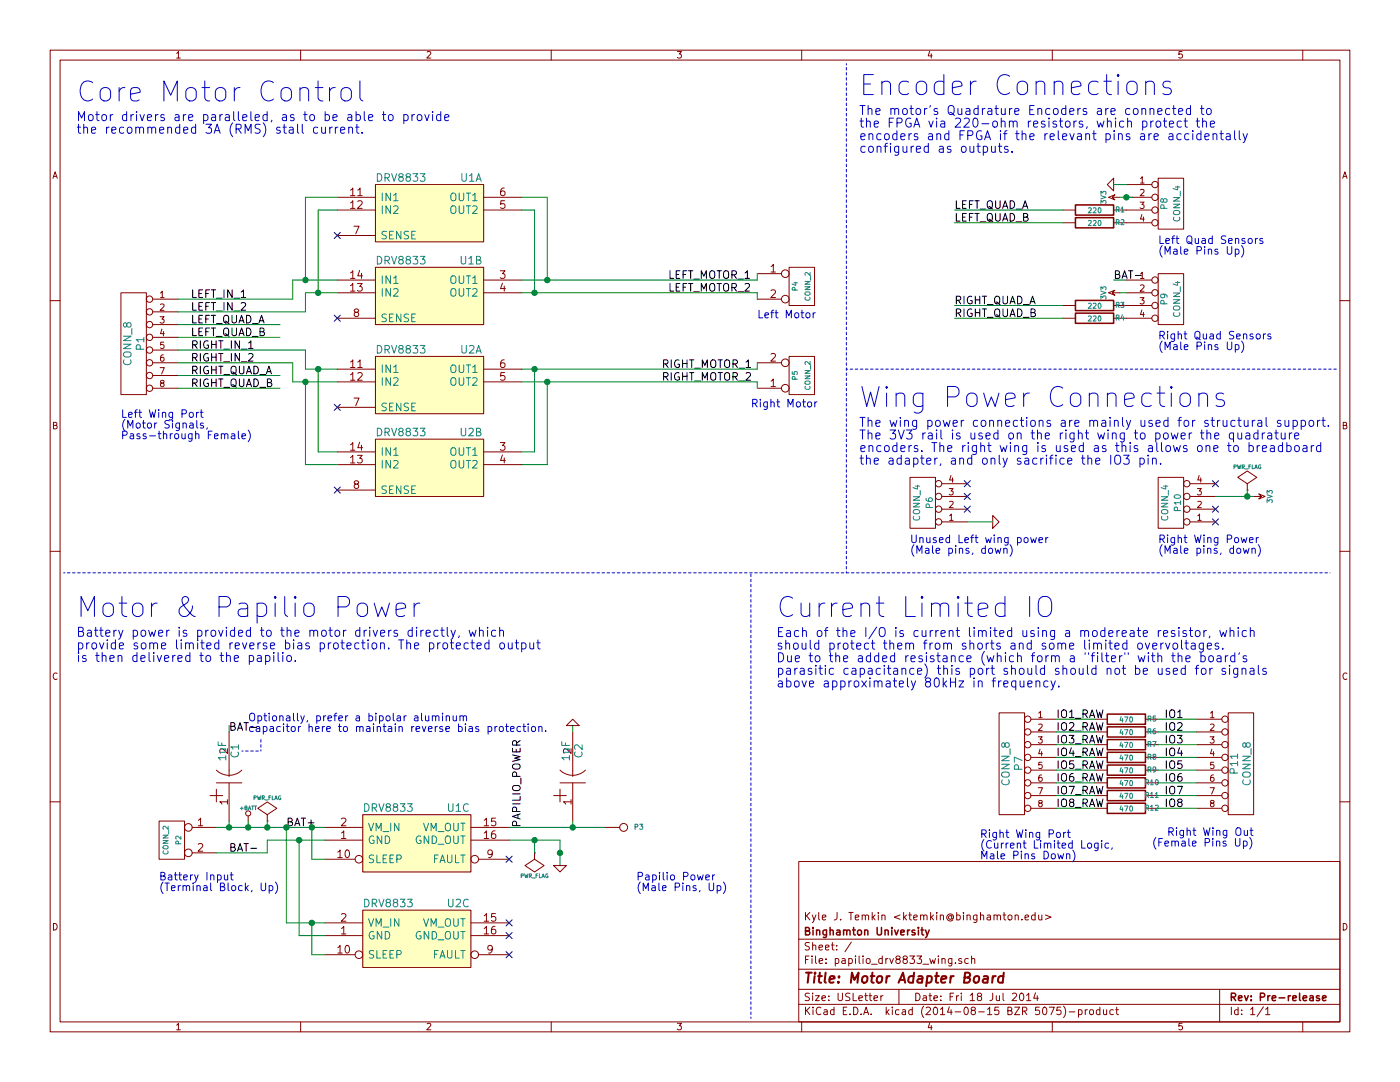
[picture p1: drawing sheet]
EESchema Schematic File Version 2
LIBS:74xx
LIBS:adc-dac
LIBS:analog_switches
LIBS:atmel
LIBS:audio
LIBS:cmos4000
LIBS:conn
LIBS:contrib
LIBS:cypress
LIBS:device
LIBS:digital-audio
LIBS:display
LIBS:dsp
LIBS:intel
LIBS:interface
LIBS:linear
LIBS:memory
LIBS:microchip
LIBS:microcontrollers
LIBS:motorola
LIBS:opto
LIBS:philips
LIBS:power
LIBS:regul
LIBS:robot_kit
LIBS:siliconi
LIBS:special
LIBS:texas
LIBS:transistors
LIBS:valves
LIBS:xilinx
LIBS:papilio_drv8833_wing-cache
EELAYER 24 0
EELAYER END
$Descr USLetter 11000 8500
encoding utf-8
Sheet 1 1
Title "Motor Adapter Board"
Date "Fri 18 Jul 2014"
Rev "Pre-release"
Comp "Binghamton University"
Comment1 "Kyle J. Temkin <ktemkin@binghamton.edu>"
Comment2 ""
Comment3 ""
Comment4 ""
$EndDescr
$Comp
L DRV8833 U1
U 3 1
P 2850 6700
F 0 "U1" H 3600 7050 60  0000 C CNN
F 1 "DRV8833" H 3050 7050 60  0000 C CNN
F 2 "DRV8833:DRV8833-carrier" H 2850 6700 60  0001 C CNN
F 3 "" H 2850 6700 60  0000 C CNN
	3    2850 6700
	1    0    0    -1  
$EndComp
$Comp
L CONN_8 P1
U 1 1
P 1050 2700
F 0 "P1" V 1000 2700 60  0000 C CNN
F 1 "CONN_8" V 1100 2700 60  0000 C CNN
F 2 "Connect:SIL-8" H 1050 2700 60  0001 C CNN
F 3 "" H 1050 2700 60  0000 C CNN
	1    1050 2700
	-1   0    0    -1  
$EndComp
Text Notes 9100 4350 0    60   ~ 0
Right Wing Power\n(Male pins, down)
Text Notes 950  3450 0    60   ~ 0
Left Wing Port\n(Motor Signals, \nPass-through Female)
Text Label 1500 2350 0    60   ~ 0
LEFT_IN_1
Text Label 1500 2450 0    60   ~ 0
LEFT_IN_2
Text Label 1500 2550 0    60   ~ 0
LEFT_QUAD_A
Text Label 1500 2650 0    60   ~ 0
LEFT_QUAD_B
Text Label 1500 2750 0    60   ~ 0
RIGHT_IN_1
Text Label 1500 2850 0    60   ~ 0
RIGHT_IN_2
Text Label 1500 2950 0    60   ~ 0
RIGHT_QUAD_A
Text Label 1500 3050 0    60   ~ 0
RIGHT_QUAD_B
$Comp
L CONN_2 P4
U 1 1
P 6300 2250
F 0 "P4" V 6250 2250 40  0000 C CNN
F 1 "CONN_2" V 6350 2250 40  0000 C CNN
F 2 "DRV8833:rover5-motor" H 6300 2250 60  0001 C CNN
F 3 "" H 6300 2250 60  0000 C CNN
	1    6300 2250
	1    0    0    -1  
$EndComp
Text Label 5250 2200 0    60   ~ 0
LEFT_MOTOR_1
Text Label 5250 2300 0    60   ~ 0
LEFT_MOTOR_2
$Comp
L CONN_2 P5
U 1 1
P 6300 2950
F 0 "P5" V 6250 2950 40  0000 C CNN
F 1 "CONN_2" V 6350 2950 40  0000 C CNN
F 2 "DRV8833:rover5-motor" H 6300 2950 60  0001 C CNN
F 3 "" H 6300 2950 60  0000 C CNN
	1    6300 2950
	1    0    0    1   
$EndComp
Text Label 5200 2900 0    60   ~ 0
RIGHT_MOTOR_1
Text Label 5200 3000 0    60   ~ 0
RIGHT_MOTOR_2
$Comp
L DRV8833 U1
U 1 1
P 2950 1750
F 0 "U1" H 3700 2100 60  0000 C CNN
F 1 "DRV8833" H 3150 2100 60  0000 C CNN
F 2 "DRV8833:DRV8833-carrier" H 2950 1750 60  0001 C CNN
F 3 "" H 2950 1750 60  0000 C CNN
	1    2950 1750
	1    0    0    -1  
$EndComp
$Comp
L DRV8833 U1
U 2 1
P 2950 2400
F 0 "U1" H 3700 2750 60  0000 C CNN
F 1 "DRV8833" H 3150 2750 60  0000 C CNN
F 2 "DRV8833:DRV8833-carrier" H 2950 2400 60  0001 C CNN
F 3 "" H 2950 2400 60  0000 C CNN
	2    2950 2400
	1    0    0    -1  
$EndComp
$Comp
L DRV8833 U2
U 1 1
P 2950 3100
F 0 "U2" H 3700 3450 60  0000 C CNN
F 1 "DRV8833" H 3150 3450 60  0000 C CNN
F 2 "DRV8833:DRV8833-carrier" H 2950 3100 60  0001 C CNN
F 3 "" H 2950 3100 60  0000 C CNN
	1    2950 3100
	1    0    0    -1  
$EndComp
$Comp
L DRV8833 U2
U 2 1
P 2950 3750
F 0 "U2" H 3700 4100 60  0000 C CNN
F 1 "DRV8833" H 3150 4100 60  0000 C CNN
F 2 "DRV8833:DRV8833-carrier" H 2950 3750 60  0001 C CNN
F 3 "" H 2950 3750 60  0000 C CNN
	2    2950 3750
	1    0    0    -1  
$EndComp
$Comp
L CONN_4 P8
U 1 1
P 9200 1600
F 0 "P8" V 9150 1600 50  0000 C CNN
F 1 "CONN_4" V 9250 1600 50  0000 C CNN
F 2 "Connect:SIL-4" H 9200 1600 60  0001 C CNN
F 3 "" H 9200 1600 60  0000 C CNN
	1    9200 1600
	1    0    0    -1  
$EndComp
$Comp
L GND #PWR01
U 1 1
P 8750 1450
F 0 "#PWR01" H 8750 1450 30  0001 C CNN
F 1 "GND" H 8750 1380 30  0001 C CNN
F 2 "" H 8750 1450 60  0000 C CNN
F 3 "" H 8750 1450 60  0000 C CNN
	1    8750 1450
	0    1    1    0   
$EndComp
$Comp
L 3V3 #PWR02
U 1 1
P 8800 1550
F 0 "#PWR02" H 8800 1650 40  0001 C CNN
F 1 "3V3" H 8800 1675 40  0000 C CNN
F 2 "" H 8800 1550 60  0000 C CNN
F 3 "" H 8800 1550 60  0000 C CNN
	1    8800 1550
	0    -1   -1   0   
$EndComp
Text Label 7500 1650 0    60   ~ 0
LEFT_QUAD_A
Text Label 7500 1750 0    60   ~ 0
LEFT_QUAD_B
Text Notes 9100 2000 0    60   ~ 0
Left Quad Sensors\n(Male Pins Up)
Text Notes 5950 2500 0    60   ~ 0
Left Motor
Text Notes 5900 3200 0    60   ~ 0
Right Motor
$Comp
L CONN_8 P7
U 1 1
P 7950 6000
F 0 "P7" V 7900 6000 60  0000 C CNN
F 1 "CONN_8" V 8000 6000 60  0000 C CNN
F 2 "Connect:SIL-8" H 7950 6000 60  0001 C CNN
F 3 "" H 7950 6000 60  0000 C CNN
	1    7950 6000
	-1   0    0    -1  
$EndComp
Text Notes 7700 6750 0    60   ~ 0
Right Wing Port\n(Current Limited Logic,\nMale Pins Down)
$Comp
L R R5
U 1 1
P 8850 5650
F 0 "R5" V 8850 5450 40  0000 C CNN
F 1 "470" V 8857 5651 40  0000 C CNN
F 2 "Resistors_ThroughHole:Resistor_Horizontal_RM10mm" V 8780 5650 30  0001 C CNN
F 3 "" H 8850 5650 30  0000 C CNN
	1    8850 5650
	0    -1   1    0   
$EndComp
$Comp
L R R6
U 1 1
P 8850 5750
F 0 "R6" V 8850 5550 40  0000 C CNN
F 1 "470" V 8857 5751 40  0000 C CNN
F 2 "Resistors_ThroughHole:Resistor_Horizontal_RM10mm" V 8780 5750 30  0001 C CNN
F 3 "" H 8850 5750 30  0000 C CNN
	1    8850 5750
	0    -1   1    0   
$EndComp
$Comp
L R R7
U 1 1
P 8850 5850
F 0 "R7" V 8850 5650 40  0000 C CNN
F 1 "470" V 8857 5851 40  0000 C CNN
F 2 "Resistors_ThroughHole:Resistor_Horizontal_RM10mm" V 8780 5850 30  0001 C CNN
F 3 "" H 8850 5850 30  0000 C CNN
	1    8850 5850
	0    -1   1    0   
$EndComp
$Comp
L R R8
U 1 1
P 8850 5950
F 0 "R8" V 8850 5750 40  0000 C CNN
F 1 "470" V 8857 5951 40  0000 C CNN
F 2 "Resistors_ThroughHole:Resistor_Horizontal_RM10mm" V 8780 5950 30  0001 C CNN
F 3 "" H 8850 5950 30  0000 C CNN
	1    8850 5950
	0    -1   1    0   
$EndComp
$Comp
L R R9
U 1 1
P 8850 6050
F 0 "R9" V 8850 5850 40  0000 C CNN
F 1 "470" V 8857 6051 40  0000 C CNN
F 2 "Resistors_ThroughHole:Resistor_Horizontal_RM10mm" V 8780 6050 30  0001 C CNN
F 3 "" H 8850 6050 30  0000 C CNN
	1    8850 6050
	0    -1   1    0   
$EndComp
$Comp
L R R10
U 1 1
P 8850 6150
F 0 "R10" V 8850 5950 40  0000 C CNN
F 1 "470" V 8857 6151 40  0000 C CNN
F 2 "Resistors_ThroughHole:Resistor_Horizontal_RM10mm" V 8780 6150 30  0001 C CNN
F 3 "" H 8850 6150 30  0000 C CNN
	1    8850 6150
	0    -1   1    0   
$EndComp
$Comp
L R R11
U 1 1
P 8850 6250
F 0 "R11" V 8850 6050 40  0000 C CNN
F 1 "470" V 8857 6251 40  0000 C CNN
F 2 "Resistors_ThroughHole:Resistor_Horizontal_RM10mm" V 8780 6250 30  0001 C CNN
F 3 "" H 8850 6250 30  0000 C CNN
	1    8850 6250
	0    -1   1    0   
$EndComp
$Comp
L R R12
U 1 1
P 8850 6350
F 0 "R12" V 8850 6150 40  0000 C CNN
F 1 "470" V 8857 6351 40  0000 C CNN
F 2 "Resistors_ThroughHole:Resistor_Horizontal_RM10mm" V 8780 6350 30  0001 C CNN
F 3 "" H 8850 6350 30  0000 C CNN
	1    8850 6350
	0    -1   1    0   
$EndComp
$Comp
L CONN_8 P11
U 1 1
P 9750 6000
F 0 "P11" V 9700 6000 60  0000 C CNN
F 1 "CONN_8" V 9800 6000 60  0000 C CNN
F 2 "Connect:SIL-8" H 9750 6000 60  0001 C CNN
F 3 "" H 9750 6000 60  0000 C CNN
	1    9750 6000
	1    0    0    -1  
$EndComp
Text Notes 9850 6650 2    60   ~ 0
Right Wing Out\n(Female Pins Up)
Text Label 8300 5650 0    60   ~ 0
IO1_RAW
Text Label 8300 5750 0    60   ~ 0
IO2_RAW
Text Label 8300 5850 0    60   ~ 0
IO3_RAW
Text Label 8300 5950 0    60   ~ 0
IO4_RAW
Text Label 8300 6050 0    60   ~ 0
IO5_RAW
Text Label 8300 6150 0    60   ~ 0
IO6_RAW
Text Label 8300 6250 0    60   ~ 0
IO7_RAW
Text Label 8300 6350 0    60   ~ 0
IO8_RAW
Text Label 9150 5650 0    60   ~ 0
IO1
Text Label 9150 5750 0    60   ~ 0
IO2
Text Label 9150 5850 0    60   ~ 0
IO3
Text Label 9150 5950 0    60   ~ 0
IO4
Text Label 9150 6050 0    60   ~ 0
IO5
Text Label 9150 6150 0    60   ~ 0
IO6
Text Label 9150 6250 0    60   ~ 0
IO7
Text Label 9150 6350 0    60   ~ 0
IO8
$Comp
L R R1
U 1 1
P 8600 1650
F 0 "R1" V 8600 1850 40  0000 C CNN
F 1 "220" V 8607 1651 40  0000 C CNN
F 2 "Resistors_ThroughHole:Resistor_Horizontal_RM10mm" V 8530 1650 30  0001 C CNN
F 3 "" H 8600 1650 30  0000 C CNN
	1    8600 1650
	0    1    1    0   
$EndComp
$Comp
L R R2
U 1 1
P 8600 1750
F 0 "R2" V 8600 1950 40  0000 C CNN
F 1 "220" V 8607 1751 40  0000 C CNN
F 2 "Resistors_ThroughHole:Resistor_Horizontal_RM10mm" V 8530 1750 30  0001 C CNN
F 3 "" H 8600 1750 30  0000 C CNN
	1    8600 1750
	0    1    1    0   
$EndComp
$Comp
L CONN_4 P9
U 1 1
P 9200 2350
F 0 "P9" V 9150 2350 50  0000 C CNN
F 1 "CONN_4" V 9250 2350 50  0000 C CNN
F 2 "Connect:SIL-4" H 9200 2350 60  0001 C CNN
F 3 "" H 9200 2350 60  0000 C CNN
	1    9200 2350
	1    0    0    -1  
$EndComp
$Comp
L 3V3 #PWR03
U 1 1
P 8800 2300
F 0 "#PWR03" H 8800 2400 40  0001 C CNN
F 1 "3V3" H 8800 2425 40  0000 C CNN
F 2 "" H 8800 2300 60  0000 C CNN
F 3 "" H 8800 2300 60  0000 C CNN
	1    8800 2300
	0    -1   -1   0   
$EndComp
Text Label 7500 2400 0    60   ~ 0
RIGHT_QUAD_A
Text Label 7500 2500 0    60   ~ 0
RIGHT_QUAD_B
Text Notes 9100 2750 0    60   ~ 0
Right Quad Sensors\n(Male Pins Up)
$Comp
L R R3
U 1 1
P 8600 2400
F 0 "R3" V 8600 2600 40  0000 C CNN
F 1 "220" V 8607 2401 40  0000 C CNN
F 2 "Resistors_ThroughHole:Resistor_Horizontal_RM10mm" V 8530 2400 30  0001 C CNN
F 3 "" H 8600 2400 30  0000 C CNN
	1    8600 2400
	0    1    1    0   
$EndComp
$Comp
L R R4
U 1 1
P 8600 2500
F 0 "R4" V 8600 2700 40  0000 C CNN
F 1 "220" V 8607 2501 40  0000 C CNN
F 2 "Resistors_ThroughHole:Resistor_Horizontal_RM10mm" V 8530 2500 30  0001 C CNN
F 3 "" H 8600 2500 30  0000 C CNN
	1    8600 2500
	0    1    1    0   
$EndComp
NoConn ~ 2650 1850
NoConn ~ 2650 2500
NoConn ~ 2650 3200
NoConn ~ 2650 3850
$Comp
L CONN_2 P2
U 1 1
P 1350 6600
F 0 "P2" V 1300 6600 40  0000 C CNN
F 1 "CONN_2" V 1400 6600 40  0000 C CNN
F 2 "DRV8833:terminal-block-D021B01LF" H 1350 6600 60  0001 C CNN
F 3 "" H 1350 6600 60  0000 C CNN
	1    1350 6600
	-1   0    0    -1  
$EndComp
$Comp
L +BATT #PWR04
U 1 1
P 1950 6450
F 0 "#PWR04" H 1950 6400 20  0001 C CNN
F 1 "+BATT" H 1950 6550 30  0000 C CNN
F 2 "" H 1950 6450 60  0000 C CNN
F 3 "" H 1950 6450 60  0000 C CNN
	1    1950 6450
	1    0    0    -1  
$EndComp
$Comp
L GND #PWR05
U 1 1
P 4400 6800
F 0 "#PWR05" H 4400 6800 30  0001 C CNN
F 1 "GND" H 4400 6730 30  0001 C CNN
F 2 "" H 4400 6800 60  0000 C CNN
F 3 "" H 4400 6800 60  0000 C CNN
	1    4400 6800
	1    0    0    -1  
$EndComp
$Comp
L DRV8833 U2
U 3 1
P 2850 7450
F 0 "U2" H 3600 7800 60  0000 C CNN
F 1 "DRV8833" H 3050 7800 60  0000 C CNN
F 2 "DRV8833:DRV8833-carrier" H 2850 7450 60  0001 C CNN
F 3 "" H 2850 7450 60  0000 C CNN
	3    2850 7450
	1    0    0    -1  
$EndComp
NoConn ~ 4000 7250
NoConn ~ 4000 7350
NoConn ~ 9550 4100
$Comp
L 3V3 #PWR06
U 1 1
P 9850 3900
F 0 "#PWR06" H 9850 4000 40  0001 C CNN
F 1 "3V3" H 9850 4025 40  0000 C CNN
F 2 "" H 9850 3900 60  0000 C CNN
F 3 "" H 9850 3900 60  0000 C CNN
	1    9850 3900
	0    1    1    0   
$EndComp
$Comp
L CPOL C1
U 1 1
P 1800 6000
F 0 "C1" H 1900 5950 60  0000 C CNN
F 1 "1uF" H 1900 6050 60  0000 C CNN
F 2 "Capacitors_ThroughHole:Capacitor5x11RM2.5" H 1800 6000 60  0001 C CNN
F 3 "" H 1900 5900 60  0000 C CNN
	1    1800 6000
	0    -1   -1   0   
$EndComp
$Comp
L CPOL C2
U 1 1
P 4500 6000
F 0 "C2" H 4600 5950 60  0000 C CNN
F 1 "1uF" H 4600 6050 60  0000 C CNN
F 2 "Capacitors_ThroughHole:Capacitor5x11RM2.5" H 4500 6000 60  0001 C CNN
F 3 "" H 4600 5900 60  0000 C CNN
	1    4500 6000
	0    -1   -1   0   
$EndComp
$Comp
L GND #PWR07
U 1 1
P 4500 5700
F 0 "#PWR07" H 4500 5700 30  0001 C CNN
F 1 "GND" H 4500 5630 30  0001 C CNN
F 2 "" H 4500 5700 60  0000 C CNN
F 3 "" H 4500 5700 60  0000 C CNN
	1    4500 5700
	-1   0    0    1   
$EndComp
Text Notes 1250 7000 0    60   ~ 0
Battery Input\n(Terminal Block, Up)
Text Notes 5000 7000 0    60   ~ 0
Papilio Power\n(Male Pins, Up)
NoConn ~ 4000 6750
NoConn ~ 4000 7500
Text Notes 7150 4350 0    60   ~ 0
Unused Left wing power\n(Male pins, down)
$Comp
L CONN_4 P6
U 1 1
P 7250 3950
F 0 "P6" V 7200 3950 50  0000 C CNN
F 1 "CONN_4" V 7300 3950 50  0000 C CNN
F 2 "Connect:SIL-4" H 7250 3950 60  0001 C CNN
F 3 "" H 7250 3950 60  0000 C CNN
	1    7250 3950
	-1   0    0    1   
$EndComp
NoConn ~ 7600 3900
NoConn ~ 7600 3800
NoConn ~ 7600 4000
Text Notes 600  800  0    157  ~ 0
Core Motor Control
Text Notes 600  1050 0    71   ~ 0
Motor drivers are paralleled, as to be able to provide\nthe recommended 3A (RMS) stall current.
Text Notes 600  4850 0    157  ~ 0
Motor & Papilio Power\n
Text Notes 600  5200 0    71   ~ 0
Battery power is provided to the motor drivers directly, which\nprovide some limited reverse bias protection. The protected output\nis then delivered to the papilio.
Text Notes 6750 750  0    157  ~ 0
Encoder Connections
Text Notes 6750 1200 0    71   ~ 0
The motor's Quadrature Encoders are connected to \nthe FPGA via 220-ohm resistors, which protect the \nencoders and FPGA if the relevant pins are accidentally \nconfigured as outputs.
Text Notes 6750 3200 0    157  ~ 0
Wing Power Connections
Text Notes 6750 3650 0    71   ~ 0
The wing power connections are mainly used for structural support.\nThe 3V3 rail is used on the right wing to power the quadrature\nencoders. The right wing is used as this allows one to breadboard\nthe adapter, and only sacrifice the IO3 pin.
Text Notes 6100 4850 0    157  ~ 0
Current Limited IO
Text Notes 6100 5400 0    71   ~ 0
Each of the I/O is current limited using a modereate resistor, which \nshould protect them from shorts and some limited overvoltages.\nDue to the added resistance (which form a "filter" with the board's \nparasitic capacitance) this port should should not be used for signals \nabove approximately 80kHz in frequency.
$Comp
L PWR_FLAG #FLG08
U 1 1
P 9800 3850
F 0 "#FLG08" H 9800 3945 30  0001 C CNN
F 1 "PWR_FLAG" H 9800 4030 30  0000 C CNN
F 2 "" H 9800 3850 60  0000 C CNN
F 3 "" H 9800 3850 60  0000 C CNN
	1    9800 3850
	1    0    0    -1  
$EndComp
$Comp
L PWR_FLAG #FLG09
U 1 1
P 2100 6450
F 0 "#FLG09" H 2100 6545 30  0001 C CNN
F 1 "PWR_FLAG" H 2100 6630 30  0000 C CNN
F 2 "" H 2100 6450 60  0000 C CNN
F 3 "" H 2100 6450 60  0000 C CNN
	1    2100 6450
	1    0    0    -1  
$EndComp
$Comp
L PWR_FLAG #FLG010
U 1 1
P 4200 6700
F 0 "#FLG010" H 4200 6795 30  0001 C CNN
F 1 "PWR_FLAG" H 4200 6880 30  0000 C CNN
F 2 "" H 4200 6700 60  0000 C CNN
F 3 "" H 4200 6700 60  0000 C CNN
	1    4200 6700
	-1   0    0    1   
$EndComp
$Comp
L GND #PWR011
U 1 1
P 7800 4100
F 0 "#PWR011" H 7800 4100 30  0001 C CNN
F 1 "GND" H 7800 4030 30  0001 C CNN
F 2 "" H 7800 4100 60  0000 C CNN
F 3 "" H 7800 4100 60  0000 C CNN
	1    7800 4100
	0    -1   -1   0   
$EndComp
$Comp
L CONN_1 P3
U 1 1
P 4900 6500
F 0 "P3" H 4980 6500 40  0000 L CNN
F 1 "CONN_1" H 4900 6555 30  0001 C CNN
F 2 "Connect:SIL-1" H 4900 6500 60  0001 C CNN
F 3 "" H 4900 6500 60  0000 C CNN
	1    4900 6500
	1    0    0    -1  
$EndComp
NoConn ~ 9550 3800
Text Label 4100 6500 1    60   ~ 0
PAPILIO_POWER
$Comp
L CONN_4 P10
U 1 1
P 9200 3950
F 0 "P10" V 9150 3950 50  0000 C CNN
F 1 "CONN_4" V 9250 3950 50  0000 C CNN
F 2 "Connect:SIL-4" H 9200 3950 60  0001 C CNN
F 3 "" H 9200 3950 60  0000 C CNN
	1    9200 3950
	-1   0    0    1   
$EndComp
NoConn ~ 9550 4000
Text Label 1800 6700 0    60   ~ 0
BAT-
Text Label 2250 6500 0    60   ~ 0
BAT+
Text Notes 1950 5750 0    60   ~ 0
Optionally, prefer a bipolar aluminum \ncapacitor here to maintain reverse bias protection.
Wire Wire Line
	1400 2350 2300 2350
Wire Wire Line
	1400 2450 2400 2450
Wire Wire Line
	1400 2550 2200 2550
Wire Wire Line
	1400 2650 2200 2650
Wire Wire Line
	1400 2950 2200 2950
Wire Wire Line
	1400 3050 2200 3050
Wire Wire Line
	4100 2200 5950 2200
Wire Wire Line
	5950 2200 5950 2150
Wire Wire Line
	4100 2300 5950 2300
Wire Wire Line
	5950 2300 5950 2350
Wire Wire Line
	4100 2900 5950 2900
Wire Wire Line
	5950 2900 5950 2850
Wire Wire Line
	5950 3000 5950 3050
Wire Wire Line
	4100 3000 5950 3000
Wire Wire Line
	2650 1550 2400 1550
Wire Wire Line
	2400 1550 2400 2200
Connection ~ 2400 2200
Wire Wire Line
	2650 1650 2500 1650
Wire Wire Line
	2500 1650 2500 2300
Connection ~ 2500 2300
Wire Wire Line
	4100 1550 4300 1550
Wire Wire Line
	4300 1550 4300 2200
Connection ~ 4300 2200
Wire Wire Line
	4100 1650 4200 1650
Wire Wire Line
	4200 1650 4200 2300
Connection ~ 4200 2300
Wire Wire Line
	1400 2750 2400 2750
Wire Wire Line
	2400 2750 2400 2900
Wire Wire Line
	2400 2900 2650 2900
Wire Wire Line
	2300 3000 2650 3000
Wire Wire Line
	2300 3000 2300 2850
Wire Wire Line
	2300 2850 1400 2850
Wire Wire Line
	2400 3000 2400 3650
Wire Wire Line
	2400 3650 2650 3650
Connection ~ 2400 3000
Wire Wire Line
	2650 3550 2500 3550
Wire Wire Line
	2500 3550 2500 2900
Connection ~ 2500 2900
Wire Wire Line
	2400 2450 2400 2300
Wire Wire Line
	2400 2300 2650 2300
Wire Wire Line
	2300 2350 2300 2200
Wire Wire Line
	2300 2200 2650 2200
Wire Wire Line
	4100 3550 4200 3550
Wire Wire Line
	4100 3650 4300 3650
Wire Wire Line
	7500 1650 8350 1650
Wire Wire Line
	7500 1750 8350 1750
Wire Wire Line
	8300 5650 8600 5650
Wire Wire Line
	8300 5750 8600 5750
Wire Wire Line
	8300 5850 8600 5850
Wire Wire Line
	8300 5950 8600 5950
Wire Wire Line
	8300 6050 8600 6050
Wire Wire Line
	8300 6150 8600 6150
Wire Wire Line
	8300 6250 8600 6250
Wire Wire Line
	8300 6350 8600 6350
Wire Wire Line
	9100 5650 9400 5650
Wire Wire Line
	9100 5750 9400 5750
Wire Wire Line
	9100 5850 9400 5850
Wire Wire Line
	9100 5950 9400 5950
Wire Wire Line
	9100 6050 9400 6050
Wire Wire Line
	9100 6150 9400 6150
Wire Wire Line
	9100 6250 9400 6250
Wire Wire Line
	9100 6350 9400 6350
Wire Wire Line
	7500 2400 8350 2400
Wire Wire Line
	7500 2500 8350 2500
Wire Wire Line
	1700 6500 2550 6500
Wire Wire Line
	1700 6700 2100 6700
Wire Wire Line
	2100 6600 2550 6600
Wire Wire Line
	4000 6500 4750 6500
Wire Wire Line
	4000 6600 4400 6600
Wire Wire Line
	4400 6600 4400 6800
Connection ~ 4400 6700
Wire Wire Line
	2250 6500 2250 7250
Wire Wire Line
	2250 7250 2550 7250
Connection ~ 2250 6500
Wire Wire Line
	2350 7350 2550 7350
Wire Wire Line
	2350 7350 2350 6600
Connection ~ 2350 6600
Wire Wire Line
	2450 6500 2450 6750
Wire Wire Line
	2450 6750 2550 6750
Connection ~ 2450 6500
Wire Wire Line
	2450 7250 2450 7500
Wire Wire Line
	2450 7500 2550 7500
Connection ~ 2450 7250
Wire Notes Line
	6650 500  6650 4500
Wire Notes Line
	500  4500 10450 4500
Wire Notes Line
	5900 8000 5900 4500
Wire Notes Line
	6650 2900 10500 2900
Wire Wire Line
	9550 3900 9850 3900
Wire Wire Line
	8800 1550 8900 1550
Connection ~ 8850 1550
Wire Wire Line
	8800 2300 8850 2300
Wire Wire Line
	9800 3850 9800 3900
Connection ~ 9800 3900
Wire Wire Line
	4200 6700 4200 6600
Connection ~ 4200 6600
Wire Wire Line
	1950 6450 1950 6500
Connection ~ 1950 6500
Wire Wire Line
	2100 6450 2100 6500
Connection ~ 2100 6500
Wire Wire Line
	8750 1450 8850 1450
Wire Wire Line
	7600 4100 7800 4100
Wire Wire Line
	4500 5700 4500 5750
Wire Wire Line
	4500 6450 4500 6500
Connection ~ 4500 6500
Wire Wire Line
	1800 6450 1800 6500
Connection ~ 1800 6500
Wire Wire Line
	2100 6700 2100 6600
Wire Wire Line
	4200 3550 4200 2900
Connection ~ 4200 2900
Wire Wire Line
	4300 3650 4300 3000
Connection ~ 4300 3000
Wire Wire Line
	1800 5750 1800 5700
Wire Notes Line
	2050 5900 2050 5800
Wire Notes Line
	1900 5900 2050 5900
Wire Wire Line
	8750 2200 8850 2200
Text Label 8750 2200 0    60   ~ 0
BAT-
Text Label 1800 5750 0    60   ~ 0
BAT-
$EndSCHEMATC
